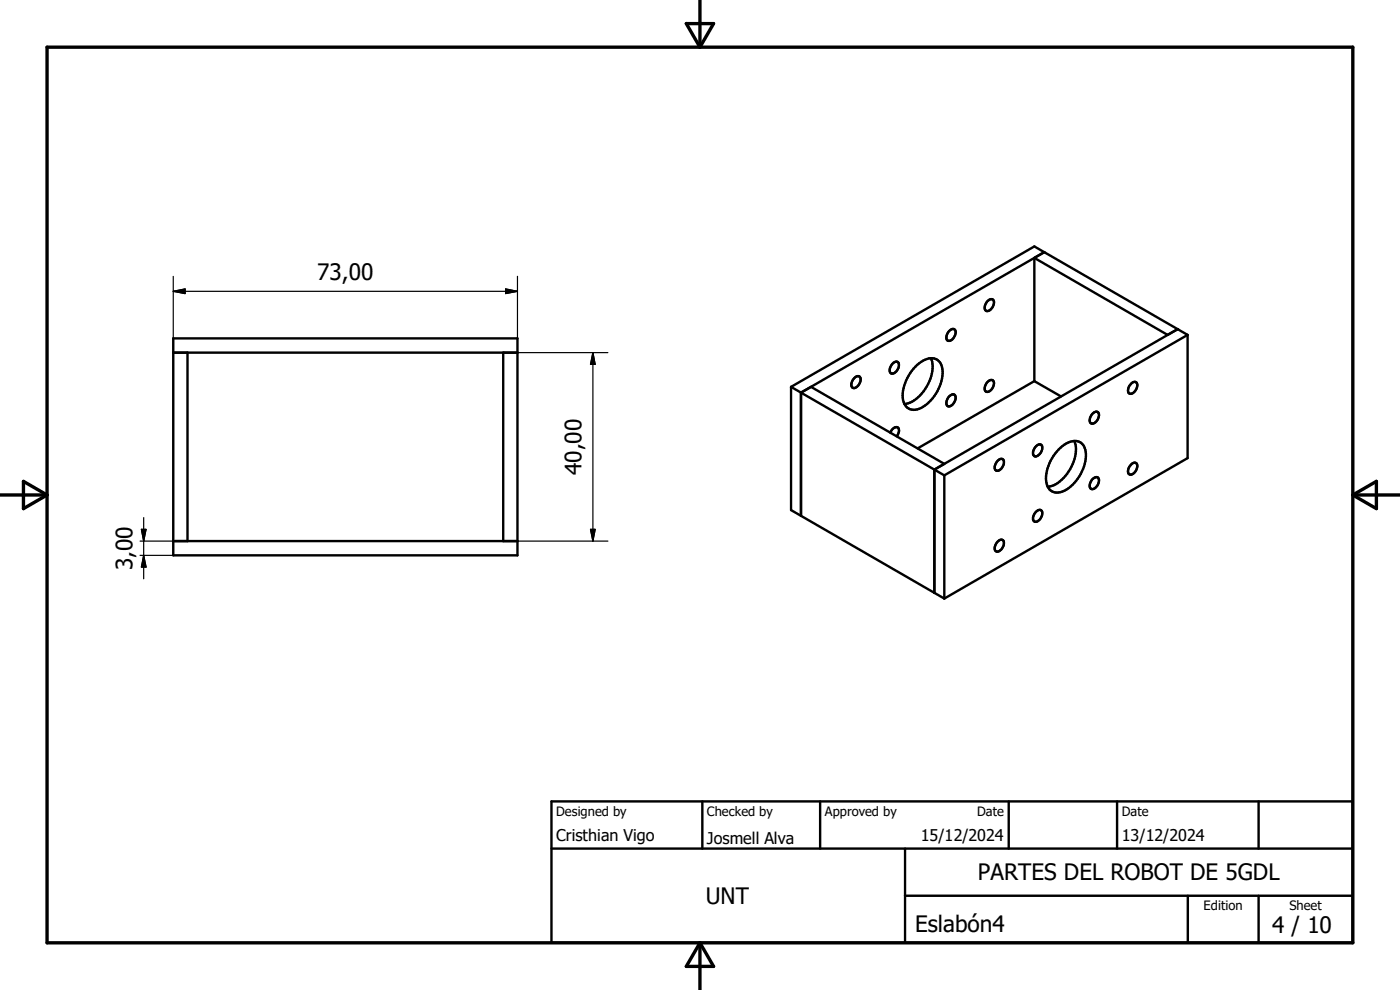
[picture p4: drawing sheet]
<svg xmlns="http://www.w3.org/2000/svg" width="297mm" height="210mm" viewBox="0 0 297 210" stroke-linecap="round" stroke-linejoin="round" font-family="sans-serif">
<g fill="none" stroke="#000" stroke-width=".51">
<path d="M219.4 54.7l2.1-1.2-51.6 29.8M219.4 54.7l28.3 16.3 2.1-1.2-51.6 29.8M219.4 54.7v26.2M36.8 71.8h73v46h-73zM36.8 74.8h73M39.8 74.8v40M106.8 74.8v40M189.4 77.1a.73 .73 0 0 1 1-.3 .73 .73 0 0 1 .3 1 1.64 1.64 0 0 1-1.6 1.4 1.47 1.47 0 0 1 .3-2.1zM194.6 77.4a3.8 3.8 0 0 1 4.3-1.1 4 4 0 0 1 .8 4.5 8.6 8.6 0 0 1-5.1 6 2.38 2.38 0 0 1-3.1-2.4 9.3 9.3 0 0 1 3.1-7zM197.5 76a7.6 7.6 0 0 1-1.9 7.4 5.9 5.9 0 0 1-3.7 2.3M201.4 70.2a.73 .73 0 0 1 1-.4 .73 .73 0 0 1 .3 1 1.54 1.54 0 0 1-1.6 1.5 1.5 1.5 0 0 1 .3-2.1zM209.5 63.9a.73 .73 0 0 1 1-.4 .73 .73 0 0 1 .3 1 1.54 1.54 0 0 1-1.6 1.4 1.51 1.51 0 0 1 .3-2z"/>
<path d="M251.9 71l-32.5-18.7-51.6 29.8M251.9 71v26.2l-51.6 29.8M251.9 71l-51.6 29.8M167.8 82.1v26.1l32.5 18.8M167.8 82.1l2.1 1.2M169.9 83.3v26.1M169.9 83.3l30.4 17.5M169.9 83.3l2.2-1.2 28.2 16.3-2.1 1.2M181.3 80.2a.73 .73 0 0 1 1-.4 .73 .73 0 0 1 .3 1.1 1.58 1.58 0 0 1-1.7 1.4 1.27 1.27 0 0 1 .2-1.9zM188.9 91.8a1.23 1.23 0 0 1 1.7-1 1.53 1.53 0 0 1-.4 1.8M198.2 99.6v26.2M201.4 84.1a.71 .71 0 0 1 .8-.5 .71 .71 0 0 1 .5 .7 1.94 1.94 0 0 1-1.5 1.9 1.23 1.23 0 0 1 0-1.9z"/>
<path d="M209.5 81a.73 .73 0 0 1 1-.4 .73 .73 0 0 1 .3 1.1 1.54 1.54 0 0 1-1.6 1.4 1.5 1.5 0 0 1 .3-2.1zM211.7 97.7a.73 .73 0 0 1 1-.3 .73 .73 0 0 1 .3 1 1.58 1.58 0 0 1-1.7 1.4 1.45 1.45 0 0 1 .4-2.1zM219.4 80.9l-24.7 14.2M219.4 80.9l5.7 3.2M219.8 94.7a.74 .74 0 0 1 1-.4 .74 .74 0 0 1 .3 1.1 1.64 1.64 0 0 1-1.6 1.4 1.47 1.47 0 0 1 .3-2.1zM224.6 95.4a4.3 4.3 0 0 1 4.4-1.7 3.4 3.4 0 0 1 1.3 4.1 8.7 8.7 0 0 1-5.3 6.6 2.38 2.38 0 0 1-3.1-2.5 9.3 9.3 0 0 1 2.7-6.5zM227.9 93.6a6.8 6.8 0 0 1-.9 5.9 6.8 6.8 0 0 1-4.7 3.8M231.8 87.7a.73 .73 0 0 1 1-.3 .73 .73 0 0 1 .3 1 1.54 1.54 0 0 1-1.6 1.4 1.5 1.5 0 0 1 .3-2.1zM240.1 81.2a.69 .69 0 0 1 1-.1 .69 .69 0 0 1 .1 1 1.55 1.55 0 0 1-1.6 1.4 1.56 1.56 0 0 1 .5-2.3zM240.1 98.4a.69 .69 0 0 1 1-.1 .69 .69 0 0 1 .1 .9 1.54 1.54 0 0 1-1.6 1.4 1.56 1.56 0 0 1 .5-2.2zM36.8 114.8h73M200.3 100.8v26.2"/>
<path d="M211.7 114.9a.73 .73 0 0 1 1-.4 .73 .73 0 0 1 .3 1 1.58 1.58 0 0 1-1.7 1.5 1.44 1.44 0 0 1 .4-2.1zM219.8 108.6a.73 .73 0 0 1 1-.4 .73 .73 0 0 1 .3 1 1.58 1.58 0 0 1-1.6 1.4 1.44 1.44 0 0 1 .3-2zM231.8 101.6a.71 .71 0 0 1 .8-.4 .71 .71 0 0 1 .6 .6 1.74 1.74 0 0 1-1.7 1.9 1.53 1.53 0 0 1 .3-2.1zM117 170h170v30h-170zM149 170v10M174 170v10M214 170v10M237 170v10M267 170v10M117 180h170M192 190h95M192 180v20"/>
<path d="M252 190v10M267 190v10"/>
</g>
<path d="M10 10h277v190h-277zM145.6 5h5.8l-2.9 5zM148.5 0v10M0 105h10M5 102.1l5 2.9-5 2.9zM287 105h10M287 105l5-2.9v5.8zM148.5 200v10M148.5 200l2.9 5h-5.8z" fill="none" stroke="#000" stroke-width=".71"/>
<g fill="none" stroke="#000" stroke-width=".25">
<path d="M36.8 58.6v13.2M109.8 58.6v13.2M36.8 61.8h73M36.8 61.8l2.5-.5v1zM107.3 61.3l2.5 .5-2.5 .5zM109.8 74.8h19.2M125.8 74.8v40M125.8 74.8l.5 2.5h-1zM29.7 114.8h7.1M29.7 117.8h7.1M30 112.3h1l-.5 2.5zM30.5 109.8v13"/>
<path d="M30.5 117.8l.5 2.5h-1zM109.8 114.8h19.2M125.3 112.3h1l-.5 2.5z"/>
</g>
<path d="M36.8 61.8l2.5-.5v1zM107.3 61.3l2.5 .5-2.5 .5zM125.8 74.8l.5 2.5h-1zM30 112.3h1l-.5 2.5zM125.3 112.3h1l-.5 2.5zM30.5 117.8l.5 2.5h-1z" fill="#000" stroke="#000" stroke-width=".25"/>
<g font-size="4.8">
<text x="67.3" y="59.4">73,00</text>
<text x="123.4" y="100.8" transform="rotate(-90 123.4 100.8)">40,00</text>
<text x="28.1" y="120.9" transform="rotate(-90 28.1 120.9)">3,00</text>
<text x="149.7" y="191.8">UNT</text>
<text x="207.5" y="186.7">PARTES DEL ROBOT DE 5GDL</text>
<text x="194.2" y="197.8">Eslabón4</text>
<text x="269.9" y="198">4 / 10</text>
</g>
<g font-size="3.4">
<text x="118" y="178.3">Cristhian Vigo</text>
<text x="150" y="178.9">Josmell Alva</text>
<text x="195.4" y="178.5">15/12/2024</text>
<text x="238" y="178.5">13/12/2024</text>
</g>
<g font-size="2.7">
<text x="118" y="173.1">Designed by</text>
<text x="150" y="173.1">Checked by</text>
<text x="175" y="173.1">Approved by</text>
<text x="207.3" y="173">Date</text>
<text x="238" y="173">Date</text>
<text x="255.4" y="193.1">Edition</text>
<text x="273.6" y="193.1">Sheet</text>
</g>
</svg>
